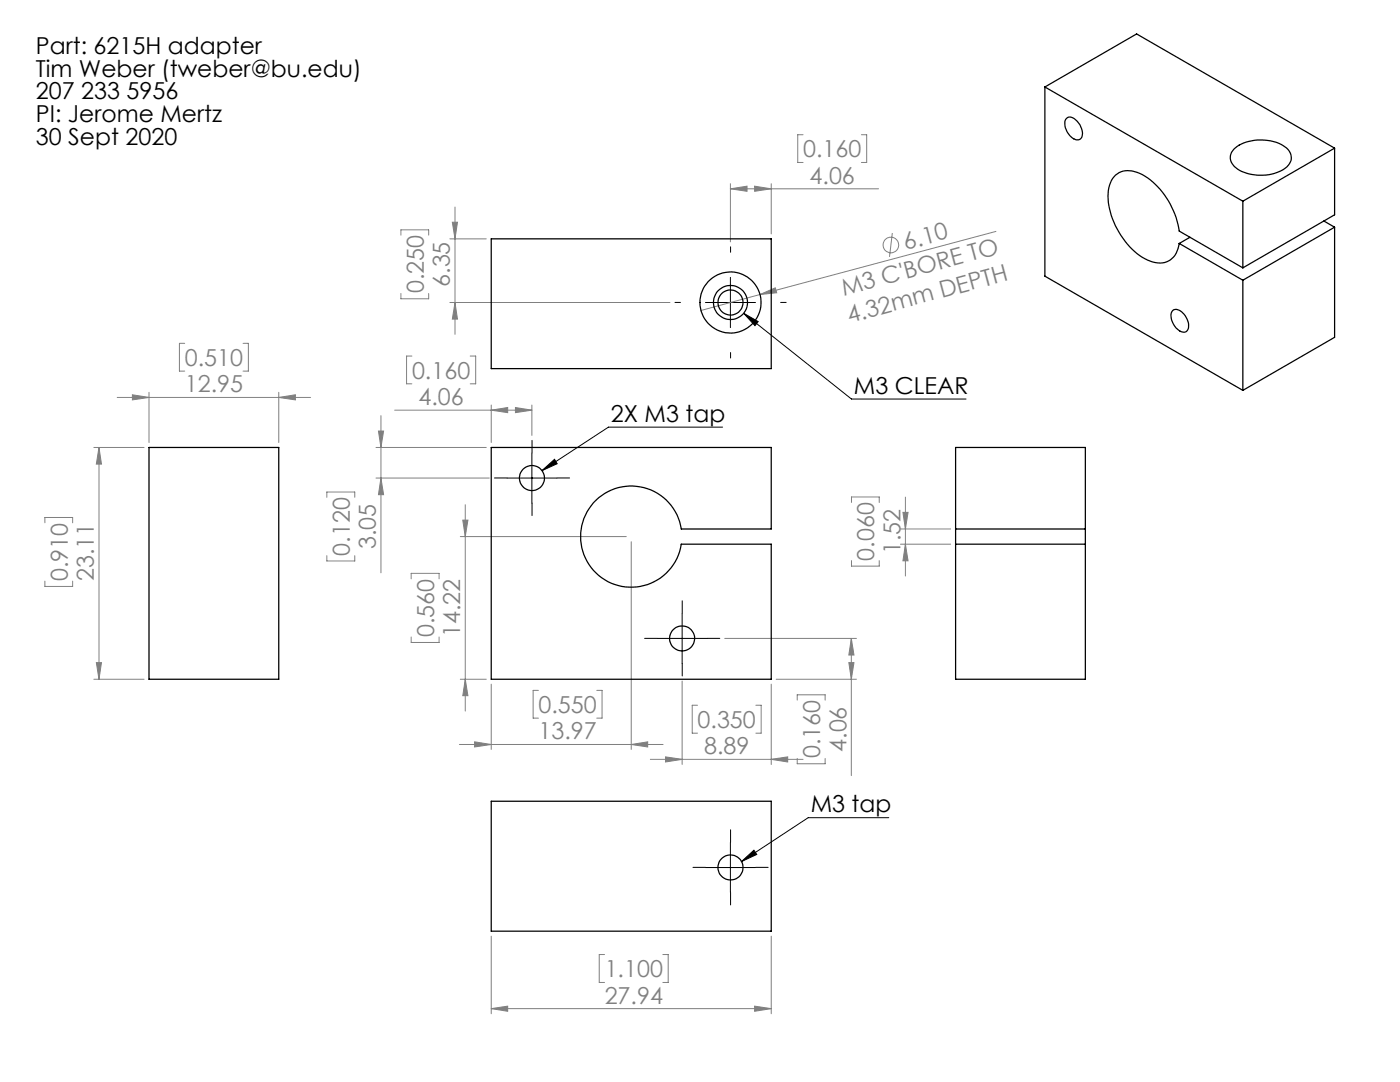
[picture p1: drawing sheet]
<svg xmlns="http://www.w3.org/2000/svg" width="279mm" height="216mm" viewBox="0 0 279 216" stroke-linecap="round" stroke-linejoin="round" font-family="sans-serif">
<g fill="none" stroke="#808080" stroke-width=".2">
<path d="M145.8 37.7l3.3-.6v1.1zM145.8 36.7v11.6M145.8 37.7h29.5M150.6 37.1l3.3 .6-3.3 .5zM153.9 36.7v10M160.3 26.9h-1.1v5.5h1.1M171.9 26.9h1.1v5.5h-1.1M80 46.9v-1h5.5v1M80 58.6v1h5.5v-1M89.8 47.7h7.2M90.3 44.3h1l-.5 3.4zM90.8 41.3v25.4"/>
<path d="M151.7 58.8l3-1.4 .3 1zM151.7 58.8l-11.8 3.1M178.1 46.5l-.6 4.8M198.8 46.2l-47.1 12.6M23.4 79.3h38.6M26.4 78.8l3.3 .5-3.3 .5zM29.7 78.3v10M36.9 68.5h-1.1v5.5h1.1M48.5 68.5h1.1v5.5h-1.1M55.6 79.3l3.3-.5v1zM55.6 78.3v10M82.2 71h-1.1v5.6h1.1"/>
<path d="M89.8 60.4h43.9M90.8 60.4l.5 3.3h-1zM93.8 71h1.1v5.6h-1.1M18.7 89.3h10.1M19.8 89.3l.4 3.3h-1zM19.8 89.3v46.2M65.2 99.2v-1h5.6v1M75 95.4h22.6M75 89.3h22M75.5 86h1.1l-.6 3.3zM76 82.9v31.4M76 95.4l.6 3.3h-1.1z"/>
<path d="M78.8 81.8h27.4M98 81.8l3.3-.5v1zM98 80.8v7.5M102.9 81.3l3.3 .5-3.3 .5zM106.2 80.8v6.1M180.7 99.2v15.7M9 104.3v-1h5.5v1M9 116v1h5.5v-1M65.2 110.9v1h5.6v-1M82.1 115.5v-1.1h5.5v1.1M91.9 107.1h33.1M92.4 103.8h1l-.5 3.3z"/>
<path d="M92.9 100.7v41.2M126 108.1v41.4M169.9 100.3v-1.1h5.6v1.1M169.9 111.9v1.1h5.6v-1.1M179.7 105.6h10M179.7 108.6h10M180.2 102.2h1l-.5 3.4zM180.7 108.6l.5 3.3h-1zM18.7 135.5h10.1M19.2 132.2h1l-.4 3.3zM82.1 127.1v1.1h5.5v-1.1M91.9 135.5h5.1"/>
<path d="M92.9 135.5l.5 3.3h-1zM98 136.5v13M107.5 137.8h-1.1v5.5h1.1M119.1 137.8h1.1v5.5h-1.1M136.1 135.9v16.6M144.6 127.4h26.3M153.9 136.5v16M154.9 135.5h16M159.1 139.7v-1.1h5.6v1.1M169.4 132.2h1l-.5 3.3zM169.9 127.4v27.4M169.9 127.4l.5 3.3h-1z"/>
<path d="M91.7 148.6h40.6M94.7 148l3.3 .6-3.3 .4zM126 148.6l3.3-.6v1zM129.8 151.5h30.5M132.8 151l3.3 .5-3.3 .5zM139.2 140.7h-1.1v5.6h1.1M150.8 140.7h1.1v5.6h-1.1M153.9 151.5l3.3-.5v1zM159.1 151.3v1.1h5.6v-1.1M98 186.8v15.5M120.6 190.5h-1v5.5h1M132.3 190.5h1v5.5h-1"/>
<path d="M153.9 186.8v15.5M98 201.3l3.3-.5v1zM98 201.3h55.9M150.6 200.8l3.3 .5-3.3 .5z"/>
<circle cx="177.8" cy="48.9" r="1.55"/>
</g>
<g fill="none" stroke="#000" stroke-width=".2">
<path d="M145.8 55.4v10M140.8 60.4h10M148.4 62.5l21.5 17.1h22.9M148.4 62.5l2.9 1.7-.6 .8zM101.2 95.4h10M106.2 90.4v10M108.2 93.9l2.5-2.2 .5 .8zM144.2 85.2h-22.8l-13.2 8.7M131.1 127.4h10M136.1 122.4v10M140.8 173.1h10M145.8 168.1v10"/>
<path d="M148 171.9l2.5-2.2 .5 .8zM177.4 163.2h-16.1l-13.3 8.7"/>
</g>
<g fill="none" stroke="#000" stroke-width=".2" stroke-dasharray="15.2 1.3 1.3 1.3">
<path d="M145.8 50.3v-1.1M135.8 60.3h-1.1M145.8 70.3v1.1M155.8 60.3h1.1M101.2 95.4h-2.5M106.2 90.4v-2.5M111.2 95.4h2.5M106.2 100.4v2.5M131.1 127.4h-2.5M136.1 122.4v-2.5M136.1 132.4v2.5M141.1 127.4h2.5"/>
<path d="M140.8 173.1h-2.5M145.8 168.1v-2.5M145.8 178.1v2.5M150.8 173.1h2.5"/>
</g>
<path d="M108.2 93.9l2.5-2.2 .5 .8zM148.4 62.5l2.9 1.7-.6 .8zM148 171.9l2.5-2.2 .5 .8z" fill="#000"/>
<g fill="#808080">
<path d="M151.7 58.8l3-1.4 .3 1z"/>
<path d="M126 148.6l3.3-.6v1zM94.7 148l3.3 .6-3.3 .4zM150.6 37.1l3.3 .6-3.3 .5zM145.8 37.7l3.3-.6v1.1zM55.6 79.3l3.3-.5v1zM26.4 78.8l3.3 .5-3.3 .5z"/>
<path d="M98 81.8l3.3-.5v1zM102.9 81.3l3.3 .5-3.3 .5zM98 201.3l3.3-.5v1zM150.6 200.8l3.3 .5-3.3 .5z"/>
<path d="M153.9 151.5l3.3-.5v1zM132.8 151l3.3 .5-3.3 .5z"/>
<path d="M76 95.4l.6 3.3h-1.1zM75.5 86h1.1l-.6 3.3z"/>
<path d="M169.9 127.4l.5 3.3h-1zM169.4 132.2h1l-.5 3.3zM92.4 103.8h1l-.5 3.3zM92.9 135.5l.5 3.3h-1zM90.3 44.3h1l-.5 3.4zM90.8 60.4l.5 3.3h-1zM19.8 89.3l.4 3.3h-1zM19.2 132.2h1l-.4 3.3zM180.2 102.2h1l-.5 3.4zM180.7 108.6l.5 3.3h-1z"/>
</g>
<g fill="none" stroke="#000" stroke-width=".25">
<path d="M208.5 17.4v37.7l39.5 22.8M208.5 17.4l39.5 22.7M208.5 17.4l18.3-10.6 39.5 22.8M212.8 23.6a1.37 1.37 0 0 1 2.1 .5 3.1 3.1 0 0 1 .9 3.5 1.36 1.36 0 0 1-2.1-.3 3.2 3.2 0 0 1-1-3.5zM246.3 29.7a8.9 8.9 0 0 1 10.5-.2 2.5 2.5 0 0 1-.7 4.3 9 9 0 0 1-9.8-.6 2.34 2.34 0 0 1 0-3.5zM266.3 29.6l-18.3 10.5M266.3 29.6v13.3l-18.3 10.5M98 47.7h55.9v25.9h-55.9zM235.3 48.6a4 4 0 0 1-4.8 3.8 12.4 12.4 0 0 1-7.5-6.7 12.1 12.1 0 0 1-1.6-8.8 3.9 3.9 0 0 1 5.5-2.5 14.6 14.6 0 0 1 8 9.7l.4 2 12.7 7.3M235.3 48.6l12.7 7.3M237.5 47.3l-2.2 1.3M248 40.1v13.3"/>
<path d="M248 55.9v22M264.2 44.1l2.1 1.2M266.3 45.3v22l-18.3 10.6M266.3 45.3l-18.3 10.6M234 62a1.69 1.69 0 0 1 2.3 .7 2.69 2.69 0 0 1 .5 3.4 1.83 1.83 0 0 1-2.3-.9 2.81 2.81 0 0 1-.5-3.2zM29.7 89.3h25.9v46.2h-25.9zM98 89.3h55.9v16.3h-17.9a10.1 10.1 0 0 0-15.5-7 10.1 10.1 0 0 0 0 16.9 10.1 10.1 0 0 0 15.5-6.9h17.9v26.9h-55.9zM190.7 105.6v3M190.7 108.6h25.9M190.7 105.6h25.9M190.7 108.6v26.9h25.9v-26.9M190.7 105.6v-16.3h25.9v16.3"/>
<path d="M216.6 105.6v3M98 159.9h55.9v25.9h-55.9z"/>
<circle cx="145.8" cy="60.4" r="2.5"/>
<circle cx="145.8" cy="60.4" r="3.4"/>
<circle cx="145.8" cy="60.4" r="6.1"/>
<circle cx="106.2" cy="95.4" r="2.49"/>
<circle cx="136.1" cy="127.4" r="2.5"/>
<circle cx="145.8" cy="173.1" r="2.49"/>
</g>
<g font-size="4.7">
<text x="7.2" y="10.8">Part: 6215H adapter</text>
<text x="7.2" y="15.3">Tim Weber (tweber@bu.edu)</text>
<text x="7.2" y="19.8">207 233 5956</text>
<text x="7.2" y="24.4">PI: Jerome Mertz</text>
<text x="7.2" y="28.9">30 Sept 2020</text>
<text x="170.4" y="78.6">M3 CLEAR</text>
<text x="121.9" y="84.2">2X M3 tap</text>
<text x="161.8" y="162.1">M3 tap</text>
</g>
<g font-size="4.7" fill="#808080">
<text x="160.3" y="31.4">0.160</text>
<text x="161.6" y="36.6">4.06</text>
<text x="180.7" y="49.9" transform="rotate(-15 180.7 49.9)">6.10</text>
<text x="84.6" y="58.5" transform="rotate(-90 84.6 58.5)">0.250</text>
<text x="89.8" y="57.3" transform="rotate(-90 89.8 57.3)">6.35</text>
<text x="168.4" y="59" transform="rotate(-15 168.4 59)">M3 C'BORE TO</text>
<text x="169.5" y="64.4" transform="rotate(-15 169.5 64.4)">4.32mm DEPTH</text>
<text x="36.9" y="73">0.510</text>
<text x="82.2" y="75.6">0.160</text>
<text x="36.9" y="78.3">12.95</text>
<text x="83.5" y="80.8">4.06</text>
<text x="69.8" y="110.9" transform="rotate(-90 69.8 110.9)">0.120</text>
<text x="75" y="109.6" transform="rotate(-90 75 109.6)">3.05</text>
<text x="174.5" y="111.9" transform="rotate(-90 174.5 111.9)">0.060</text>
<text x="179.7" y="110.6" transform="rotate(-90 179.7 110.6)">1.52</text>
<text x="13.5" y="115.9" transform="rotate(-90 13.5 115.9)">0.910</text>
<text x="18.7" y="115.9" transform="rotate(-90 18.7 115.9)">23.11</text>
<text x="86.6" y="127.1" transform="rotate(-90 86.6 127.1)">0.560</text>
<text x="91.9" y="127.1" transform="rotate(-90 91.9 127.1)">14.22</text>
<text x="107.5" y="142.3">0.550</text>
<text x="107.5" y="147.5">13.97</text>
<text x="139.2" y="145.3">0.350</text>
<text x="140.5" y="150.5">8.89</text>
<text x="163.7" y="151.3" transform="rotate(-90 163.7 151.3)">0.160</text>
<text x="168.9" y="150" transform="rotate(-90 168.9 150)">4.06</text>
<text x="120.7" y="195">1.100</text>
<text x="120.7" y="200.2">27.94</text>
</g>
</svg>
